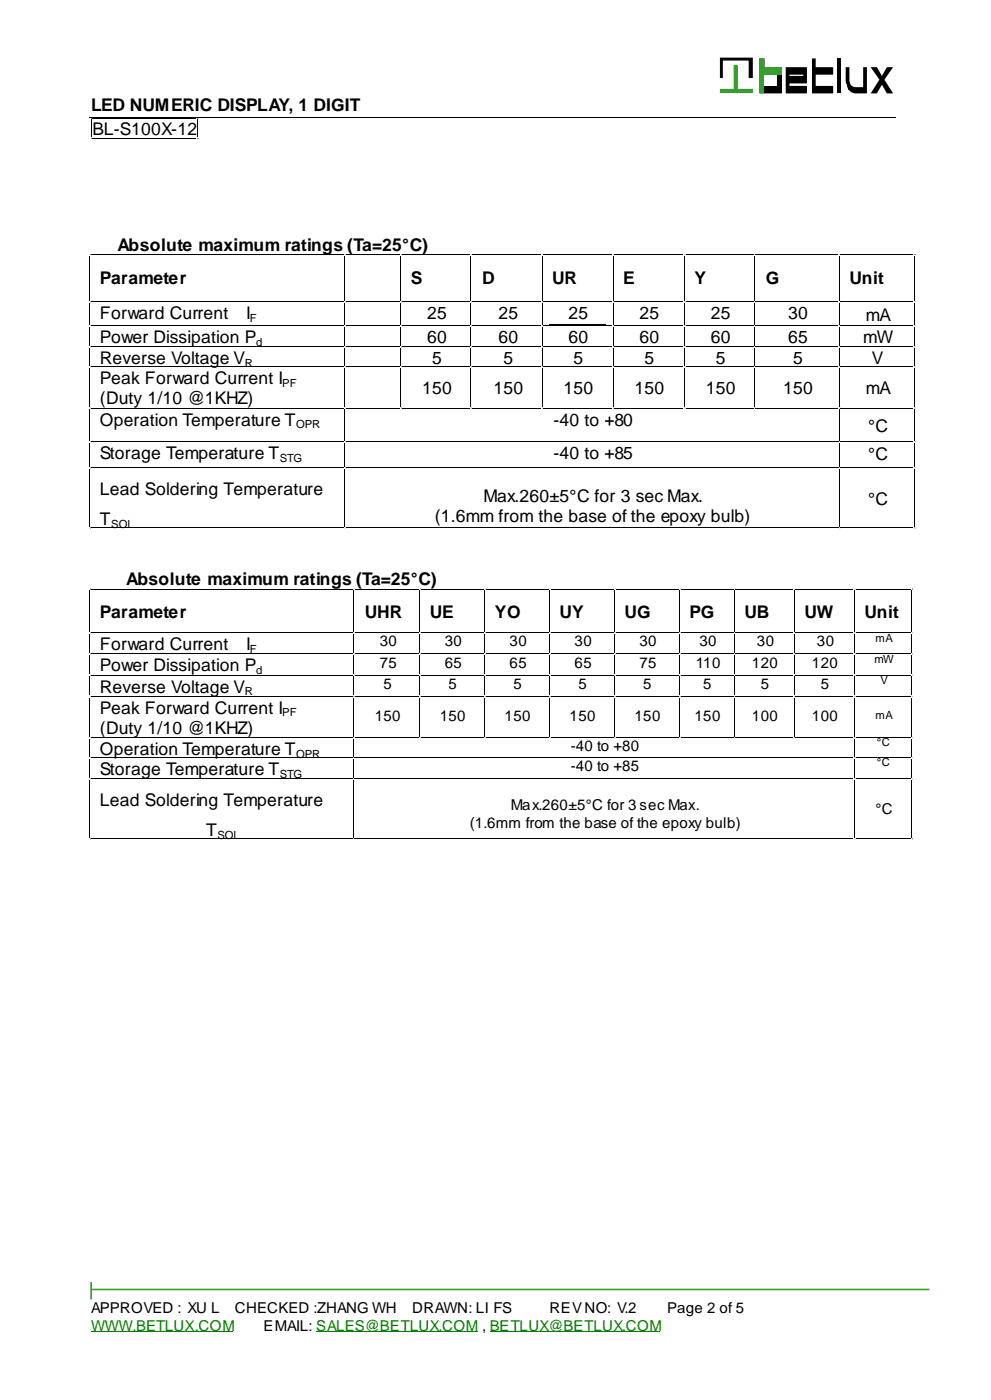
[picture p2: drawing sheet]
<svg xmlns="http://www.w3.org/2000/svg" width="210mm" height="297mm" viewBox="0 0 210 297" stroke-linecap="round" stroke-linejoin="round" font-family="sans-serif">
<g fill="#33a02c" stroke="#33a02c" stroke-width=".35">
<path d="M155.6 14h.5v5.5l-.5-.2z"/>
<path d="M152.7 19h6.6v.5h-6.6z"/>
</g>
<path d="M152.7 12.4h6.6v4h-.6v-3.7h-5.8v3.7h-.2z" fill="#000" stroke="#000" stroke-width=".35"/>
<path d="M160.9 12.4h1v1.8h3.7v5.6h-4.7z" fill="#000"/>
<path d="M161.9 15.8h2.7v2.4h-2.7z" fill="#fff"/>
<g fill="#000">
<path d="M172 12.4h.8v1.8h3.7v1.6h-3.7v2.4h3.7v1.6h-4.5zM177.3 12.4h.8v7.4h-.8zM179.1 14.2h.8v2.1a1.76 1.76 0 0 0 2.3 2.2h.6v-4.3h.8v5.6h-1.8a1.99 1.99 0 0 1-2.4-1.5l-.3-1.2zM184.4 14.2h1.3l1.1 1.9 1.1-1.9h1.3l-1.9 2.7 1.9 2.9h-1.3l-1.1-1.9-1.1 1.9h-1.3l1.9-2.9z"/>
<path d="M166.4 14.2h4.5v3.5h-3.7v.5h3.7v1.6h-4.5zM167.2 15.8v.3h2.9v-.3z"/>
</g>
<g fill="#33a02c">
<path d="M160.9 12.4h1v7.4h-1z"/>
<path d="M161.9 14.2h3.7v1.6h-3.7z"/>
</g>
<g fill="none" stroke="#000" stroke-width=".21">
<path d="M18.8 24.8h170.9M19.3 25.4v3.7M19.6 25.1h21.9M19.6 29.3h21.9M41.8 25.4v3.7M19 54.2v9.5M19.3 53.9h53.5M73 54.2v9.5M73.3 53.9h11.4M84.9 54.2v9.5M85.2 53.9h14.3M99.7 54.2v9.5"/>
<path d="M100 53.9h14.6M114.8 54.2v9.5M115.1 53.9h14.5M129.9 54.2v9.5M130.2 53.9h14.5M145 54.2v9.5M145.3 53.9h14.2M159.8 54.2v9.5M160.1 53.9h17.4M177.8 54.2v9.5M178.1 53.9h15.3M193.7 54.2v9.5"/>
<path d="M19 64.2v4.5M19 69.3v3.9M19 73.8v3.7M19 78v8.2M19.3 64h53.5M19.3 69h53.5M19.3 73.5h53.5M19.3 77.7h53.5M73 64.2v4.5M73 69.3v3.9M73 73.8v3.7M73 78v8.2"/>
<path d="M73.3 64h11.4M73.3 69h11.4M73.3 73.5h11.4M73.3 77.7h11.4M84.9 64.2v4.5M84.9 69.3v3.9M84.9 73.8v3.7M84.9 78v8.2M85.2 64h14.3M85.2 69h14.3M85.2 73.5h14.3M85.2 77.7h14.3"/>
<path d="M99.7 64.2v4.5M99.7 69.3v3.9M99.7 73.8v3.7M99.7 78v8.2M100 64h14.6M100 69h14.6M100 73.5h14.6M100 77.7h14.6M114.8 64.2v4.5M114.8 69.3v3.9M114.8 73.8v3.7M114.8 78v8.2"/>
<path d="M115.1 64h14.5M115.1 69h14.5M115.1 73.5h14.5M115.1 77.7h14.5M116.4 68.7h11.9M129.9 64.2v4.5M129.9 69.3v3.9M129.9 73.8v3.7M129.9 78v8.2M130.2 64h14.5M130.2 69h14.5M130.2 73.5h14.5"/>
<path d="M130.2 77.7h14.5M145 64.2v4.5M145 69.3v3.9M145 73.8v3.7M145 78v8.2M145.3 64h14.2M145.3 69h14.2M145.3 73.5h14.2M145.3 77.7h14.2M159.8 64.2v4.5M159.8 69.3v3.9M159.8 73.8v3.7"/>
<path d="M159.8 78v8.2M160.1 64h17.4M160.1 69h17.4M160.1 73.5h17.4M160.1 77.7h17.4M177.8 64.2v4.5M177.8 69.3v3.9M177.8 73.8v3.7M177.8 78v8.2M178.1 64h15.3M178.1 69h15.3M178.1 73.5h15.3"/>
<path d="M178.1 77.7h15.3M193.7 64.2v4.5M193.7 69.3v3.9M193.7 73.8v3.7M193.7 78v8.2M19 86.7v6.6M19 93.9v5M19 99.4v12.2M19.3 86.5h53.5M19.3 93.6h53.5M19.3 99.2h53.5M73 86.7v6.6"/>
<path d="M73 93.9v5M73 99.4v12.2M73.3 86.5h11.4M73.3 93.6h104.2M73.3 99.2h104.2M85.2 86.5h14.3M100 86.5h14.6M115.1 86.5h14.5M130.2 86.5h14.5M145.3 86.5h14.2M160.1 86.5h17.4M177.8 86.7v6.6"/>
<path d="M177.8 93.9v5M177.8 99.4v12.2M178.1 86.5h15.3M178.1 93.6h15.3M178.1 99.2h15.3M193.7 86.7v6.6M193.7 93.9v5M193.7 99.4v12.2M19.3 111.9h53.5M73.3 111.9h104.2M178.1 111.9h15.3M19 125.1v8.7"/>
<path d="M19 134.4v3.9M19 138.9v3.9M19.3 124.8h55.3M19.3 134.1h55.3M19.3 138.6h55.3M74.9 125.1v8.7M74.9 134.4v3.9M74.9 138.9v3.9M75.1 124.8h13.5M75.1 134.1h13.5M75.1 138.6h13.5M88.9 125.1v8.7"/>
<path d="M88.9 134.4v3.9M88.9 138.9v3.9M89.2 124.8h13.2M89.2 134.1h13.2M89.2 138.6h13.2M102.7 125.1v8.7M102.7 134.4v3.9M102.7 138.9v3.9M102.9 124.8h13.3M102.9 134.1h13.3M102.9 138.6h13.3M116.4 125.1v8.7"/>
<path d="M116.4 134.4v3.9M116.4 138.9v3.9M116.7 124.8h13.2M116.7 134.1h13.2M116.7 138.6h13.2M130.2 125.1v8.7M130.2 134.4v3.9M130.2 138.9v3.9M130.4 124.8h13.3M130.4 134.1h13.3M130.4 138.6h13.3M143.9 125.1v8.7"/>
<path d="M143.9 134.4v3.9M143.9 138.9v3.9M144.2 124.8h11.1M144.2 134.1h11.1M144.2 138.6h11.1M155.6 125.1v8.7M155.6 134.4v3.9M155.6 138.9v3.9M155.8 124.8h12.2M155.8 134.1h12.2M155.8 138.6h12.2M168.3 125.1v8.7"/>
<path d="M168.3 134.4v3.9M168.3 138.9v3.9M168.5 124.8h12.2M168.5 134.1h12.2M168.5 138.6h12.2M181 125.1v8.7M181 134.4v3.9M181 138.9v3.9M181.2 124.8h11.7M181.2 134.1h11.7M181.2 138.6h11.7M193.1 125.1v8.7"/>
<path d="M193.1 134.4v3.9M193.1 138.9v3.9M19 143.4v3.9M19 147.9v8.2M19 156.6v3.7M19.3 143.1h55.3M19.3 147.6h55.3M19.3 156.3h55.3M74.9 143.4v3.9M74.9 147.9v8.2M74.9 156.6v3.7M75.1 143.1h13.5"/>
<path d="M75.1 147.6h13.5M75.1 156.3h13.5M88.9 143.4v3.9M88.9 147.9v8.2M89.2 143.1h13.2M89.2 147.6h13.2M89.2 156.3h13.2M102.7 143.4v3.9M102.7 147.9v8.2M102.9 143.1h13.3M102.9 147.6h13.3M102.9 156.3h13.3"/>
<path d="M116.4 143.4v3.9M116.4 147.9v8.2M116.7 143.1h13.2M116.7 147.6h13.2M116.7 156.3h13.2M130.2 143.4v3.9M130.2 147.9v8.2M130.4 143.1h13.3M130.4 147.6h13.3M130.4 156.3h13.3M143.9 143.4v3.9M143.9 147.9v8.2"/>
<path d="M144.2 143.1h11.1M144.2 147.6h11.1M144.2 156.3h11.1M155.6 143.4v3.9M155.6 147.9v8.2M155.8 143.1h12.2M155.8 147.6h12.2M155.8 156.3h12.2M168.3 143.4v3.9M168.3 147.9v8.2M168.5 143.1h12.2M168.5 147.6h12.2"/>
<path d="M168.5 156.3h12.2M181 143.4v3.9M181 147.9v8.2M181 156.6v3.7M181.2 143.1h11.7M181.2 147.6h11.7M181.2 156.3h11.7M193.1 143.4v3.9M193.1 147.9v8.2M193.1 156.6v3.7M19 160.8v4M19 165.3v12.2"/>
<path d="M19.3 160.6h55.3M19.3 165.1h55.3M19.3 177.8h55.3M74.9 160.8v4M74.9 165.3v12.2M75.1 160.6h105.6M75.1 165.1h105.6M75.1 177.8h105.6M181 160.8v4M181 165.3v12.2M181.2 160.6h11.7M181.2 165.1h11.7"/>
<path d="M181.2 177.8h11.7M193.1 160.8v4M193.1 165.3v12.2"/>
</g>
<path d="M19.3 271.7v3.7M19.3 273.3h177.5" fill="none" stroke="#409d27" stroke-width=".35"/>
<path d="M19.3 282.3h29.9M66.9 282.3h34.2M103.7 282.3h36" fill="none" stroke="#008000" stroke-width=".21"/>
<g font-size="3.7">
<text x="19.3" y="23.5">LED NUMERIC DISPLAY, 1 DIGIT</text>
<text x="19.6" y="28.5">BL-S100X-12</text>
<text x="24.9" y="53.1">Absolute maximum ratings (Ta=25°C)</text>
<text x="21.2" y="60.3">Parameter</text>
<text x="87" y="60.3">S</text>
<text x="102.1" y="60.3">D</text>
<text x="116.9" y="60.3">UR</text>
<text x="132" y="60.3">E</text>
<text x="147.1" y="60.3">Y</text>
<text x="162.2" y="60.3">G</text>
<text x="179.9" y="60.3">Unit</text>
<text x="21.2" y="67.7">Forward Current</text>
<text x="52.1" y="67.7">I</text>
<text x="90.5" y="67.7">25</text>
<text x="105.6" y="67.7">25</text>
<text x="120.4" y="67.7">25</text>
<text x="135.5" y="67.7">25</text>
<text x="150.5" y="67.7">25</text>
<text x="167" y="67.7">30</text>
<text x="183.4" y="67.9">mA</text>
<text x="21.2" y="72.7">Power Dissipation P</text>
<text x="21.2" y="77.2">Reverse Voltage V</text>
<text x="90.5" y="72.7">60</text>
<text x="91.5" y="77.2">5</text>
<text x="105.6" y="72.7">60</text>
<text x="106.6" y="77.2">5</text>
<text x="120.4" y="72.7">60</text>
<text x="121.4" y="77.2">5</text>
<text x="135.5" y="72.7">60</text>
<text x="136.5" y="77.2">5</text>
<text x="150.5" y="72.7">60</text>
<text x="151.6" y="77.2">5</text>
<text x="167" y="72.7">65</text>
<text x="168" y="77.2">5</text>
<text x="182.8" y="72.7">mW</text>
<text x="184.7" y="77.2">V</text>
<text x="21.2" y="81.4">Peak Forward Current I</text>
<text x="89.4" y="83.6">150</text>
<text x="104.5" y="83.6">150</text>
<text x="119.3" y="83.6">150</text>
<text x="134.4" y="83.6">150</text>
<text x="149.5" y="83.6">150</text>
<text x="165.9" y="83.6">150</text>
<text x="183.4" y="83.6">mA</text>
<text x="21.2" y="85.7">(Duty 1/10 @1KHZ)</text>
<text x="21.2" y="90.2">Operation Temperature T</text>
<text x="117.2" y="90.2">-40 to +80</text>
<text x="183.9" y="91.5">°C</text>
<text x="21.2" y="97.3">Storage Temperature T</text>
<text x="117.2" y="97.3">-40 to +85</text>
<text x="183.9" y="97.6">°C</text>
<text x="21.2" y="105">Lead Soldering Temperature</text>
<text x="102.4" y="106.3">Max.260±5°C for 3 sec Max.</text>
<text x="183.9" y="107.1">°C</text>
<text x="21.2" y="111.3">T</text>
<text x="92.1" y="110.5">(1.6mm from the base of the epoxy bulb)</text>
<text x="26.7" y="124">Absolute maximum ratings (Ta=25°C)</text>
<text x="21.2" y="130.9">Parameter</text>
<text x="77.3" y="130.9">UHR</text>
<text x="91" y="130.9">UE</text>
<text x="104.8" y="130.9">YO</text>
<text x="118.5" y="130.9">UY</text>
<text x="132.3" y="130.9">UG</text>
<text x="146" y="130.9">PG</text>
<text x="157.7" y="130.9">UB</text>
<text x="170.4" y="130.9">UW</text>
<text x="183.1" y="130.9">Unit</text>
<text x="21.2" y="137.8">Forward Current</text>
<text x="52.1" y="137.8">I</text>
<text x="21.2" y="142.3">Power Dissipation P</text>
<text x="21.2" y="146.8">Reverse Voltage V</text>
<text x="21.2" y="151.3">Peak Forward Current I</text>
<text x="21.2" y="155.5">(Duty 1/10 @1KHZ)</text>
<text x="21.2" y="160">Operation Temperature T</text>
<text x="21.2" y="164.3">Storage Temperature T</text>
<text x="21.2" y="170.9">Lead Soldering Temperature</text>
<text x="43.7" y="177.2">T</text>
</g>
<g font-size="3.2">
<text x="80.4" y="137">30</text>
<text x="94.2" y="137">30</text>
<text x="107.9" y="137">30</text>
<text x="121.7" y="137">30</text>
<text x="135.5" y="137">30</text>
<text x="148.2" y="137">30</text>
<text x="160.3" y="137">30</text>
<text x="173" y="137">30</text>
<text x="80.4" y="141.5">75</text>
<text x="94.2" y="141.5">65</text>
<text x="107.9" y="141.5">65</text>
<text x="121.7" y="141.5">65</text>
<text x="135.5" y="141.5">75</text>
<text x="147.4" y="141.5">110</text>
<text x="159.3" y="141.5">120</text>
<text x="172" y="141.5">120</text>
<text x="81.2" y="146">5</text>
<text x="95" y="146">5</text>
<text x="108.7" y="146">5</text>
<text x="122.5" y="146">5</text>
<text x="136.3" y="146">5</text>
<text x="149" y="146">5</text>
<text x="161.1" y="146">5</text>
<text x="173.8" y="146">5</text>
<text x="79.4" y="152.9">150</text>
<text x="93.1" y="152.9">150</text>
<text x="106.9" y="152.9">150</text>
<text x="120.6" y="152.9">150</text>
<text x="134.4" y="152.9">150</text>
<text x="147.1" y="152.9">150</text>
<text x="159.3" y="152.9">100</text>
<text x="172" y="152.9">100</text>
<text x="120.9" y="159.2">-40 to +80</text>
<text x="120.9" y="163.5">-40 to +85</text>
<text x="108.2" y="171.7">Max.260±5°C for 3 sec Max.</text>
<text x="185.5" y="172.5">°C</text>
<text x="99.5" y="175.4">(1.6mm from the base of the epoxy bulb)</text>
<text x="19.3" y="278.3">APPROVED : XU L</text>
<text x="49.7" y="278.3">CHECKED :ZHANG WH</text>
<text x="55.8" y="282">EMAIL: SALES@BETLUX.COM , BETLUX@BETLUX.COM</text>
<text x="87.3" y="278.3">DRAWN: LI FS</text>
<text x="116.4" y="278.3">REVNO: V.2</text>
<text x="141.3" y="278.3">Page 2 of 5</text>
</g>
<text font-size="3.2" fill="#008000" x="19.3" y="282">WWW.BETLUX.COM</text>
<g font-size="2.4">
<text x="52.9" y="68.2">F</text>
<text x="51.9" y="77.7">R</text>
<text x="54.2" y="73.2">d</text>
<text x="59.8" y="82">PF</text>
<text x="62.7" y="90.7">OPR</text>
<text x="59.3" y="97.8">STG</text>
<text x="23.5" y="111.9">SOL</text>
<text x="185.5" y="135.9">mA</text>
<text x="52.9" y="138.3">F</text>
<text x="54.2" y="142.8">d</text>
<text x="185.2" y="140.4">mW</text>
<text x="51.9" y="147.3">R</text>
<text x="186.5" y="144.9">V</text>
<text x="59.8" y="151.8">PF</text>
<text x="185.5" y="152.4">mA</text>
<text x="62.7" y="160.6">OPR</text>
<text x="185.7" y="158.2">°C</text>
<text x="59.3" y="164.8">STG</text>
<text x="185.7" y="162.4">°C</text>
<text x="46" y="177.8">SOL</text>
</g>
</svg>
